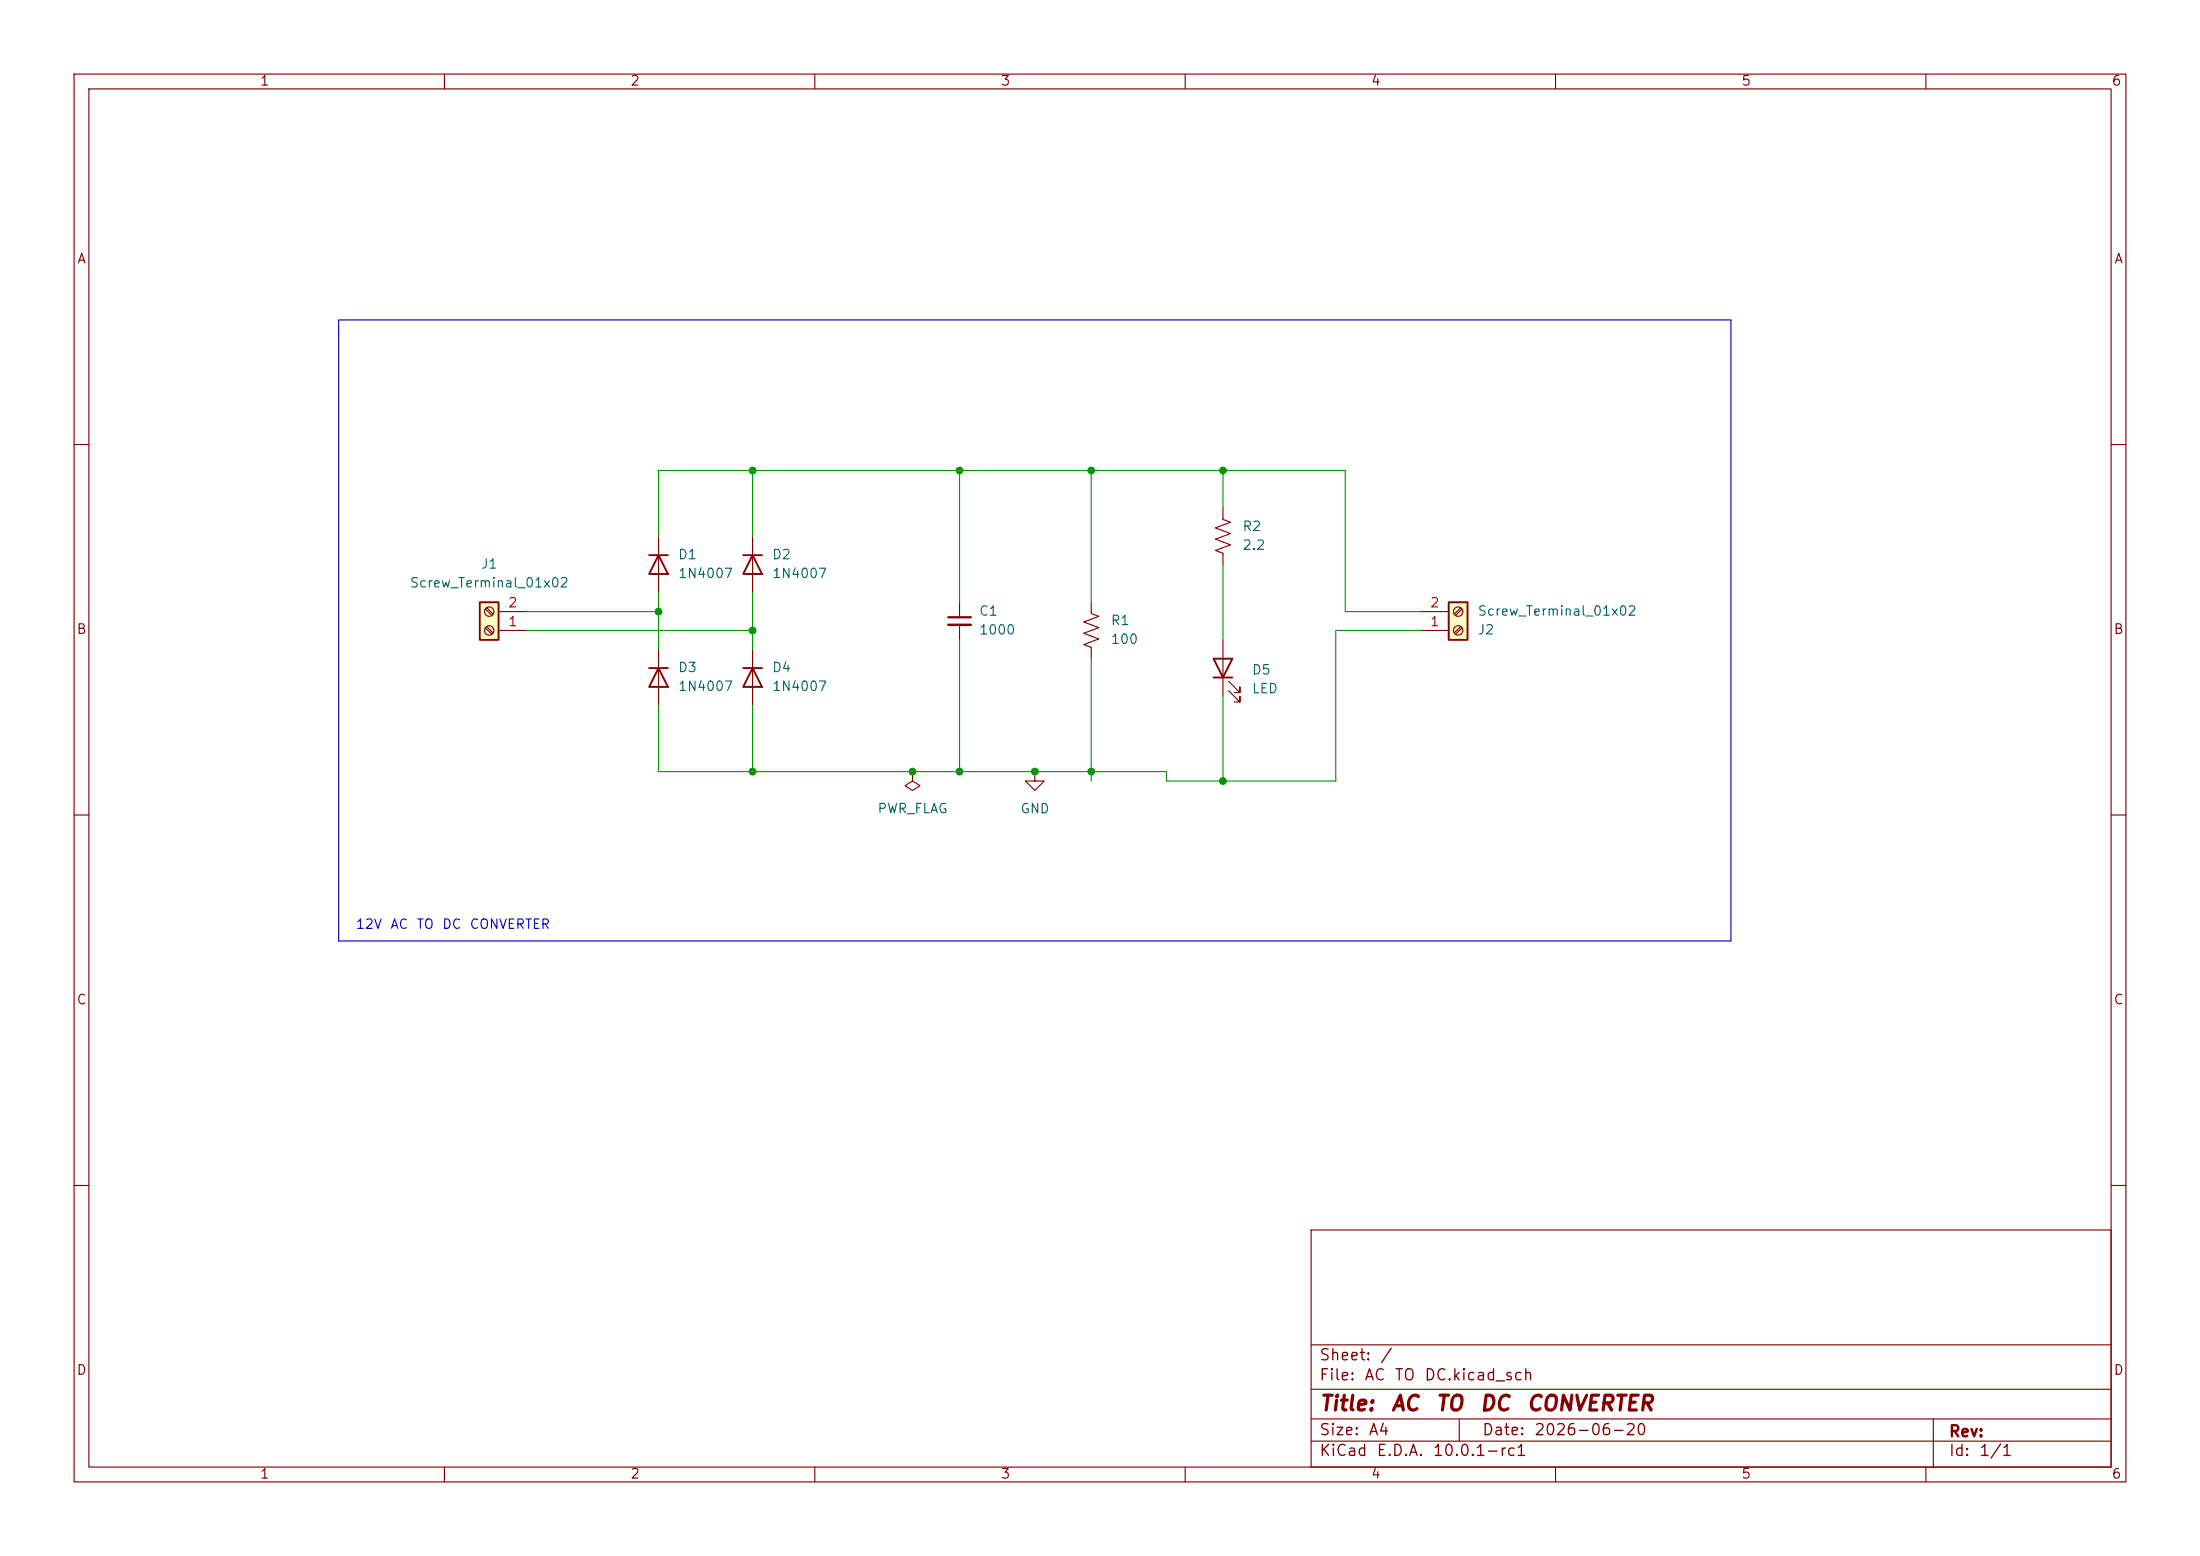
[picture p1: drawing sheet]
(kicad_sch
 (version 20260306)
 (generator "eeschema")
 (generator_version "10.0")
 (paper "A4")
 (title_block
  (title "AC TO DC CONVERTER ")
  (date "2026-06-20"))
 (lib_symbols
  (symbol "Connector:Screw_Terminal_01x02"
   (pin_names
    (offset 1.016) (hide yes)) (exclude_from_sim no) (in_bom yes) (on_board yes)
   (in_pos_files yes)
   (duplicate_pin_numbers_are_jumpers no)
   (property "Reference" "J" (at 0 2.54 0) (show_name no) (do_not_autoplace no) (effects (font (size 1.27 1.27))))
   (property "Value" "Screw_Terminal_01x02" (at 0 -5.08 0) (show_name no) (do_not_autoplace no) (effects (font (size 1.27 1.27))))
   (property "Footprint" "" (at 0 0 0) (show_name no) (do_not_autoplace no) (hide yes) (effects (font (size 1.27 1.27))))
   (property "Datasheet" "" (at 0 0 0) (show_name no) (do_not_autoplace no) (hide yes) (effects (font (size 1.27 1.27))))
   (property "Description" "Generic screw terminal, single row, 01x02, script generated (kicad-library-utils/schlib/autogen/connector/)" (at 0 0 0) (show_name no) (do_not_autoplace no) (hide yes) (effects (font (size 1.27 1.27))))
   (symbol "Screw_Terminal_01x02_1_1"
    (rectangle (start -1.27 1.27) (end 1.27 -3.81) (stroke (width 0.254) (type default)) (fill (type background)))
    (polyline (pts (xy -0.5334 0.3302) (xy 0.3302 -0.508)) (stroke (width 0.1524) (type default)) (fill (type none)))
    (polyline (pts (xy -0.5334 -2.2098) (xy 0.3302 -3.048)) (stroke (width 0.1524) (type default)) (fill (type none)))
    (polyline (pts (xy -0.3556 0.508) (xy 0.508 -0.3302)) (stroke (width 0.1524) (type default)) (fill (type none)))
    (polyline (pts (xy -0.3556 -2.032) (xy 0.508 -2.8702)) (stroke (width 0.1524) (type default)) (fill (type none)))
    (circle (center 0 0) (radius 0.635) (stroke (width 0.1524) (type default)) (fill (type none)))
    (circle (center 0 -2.54) (radius 0.635) (stroke (width 0.1524) (type default)) (fill (type none)))
    (pin passive line (at -5.08 0 0) (length 3.81) (name "Pin_1" (effects (font (size 1.27 1.27)))) (number "1" (effects (font (size 1.27 1.27)))))
    (pin passive line (at -5.08 -2.54 0) (length 3.81) (name "Pin_2" (effects (font (size 1.27 1.27)))) (number "2" (effects (font (size 1.27 1.27))))))
   (embedded_fonts no))
  (symbol "Device:C_Small"
   (pin_numbers (hide yes))
   (pin_names
    (offset 0.254) (hide yes)) (exclude_from_sim no) (in_bom yes) (on_board yes)
   (in_pos_files yes)
   (duplicate_pin_numbers_are_jumpers no)
   (property "Reference" "C" (at 0.254 1.778 0) (show_name no) (do_not_autoplace no) (effects (font (size 1.27 1.27)) (justify left)))
   (property "Value" "C_Small" (at 0.254 -2.032 0) (show_name no) (do_not_autoplace no) (effects (font (size 1.27 1.27)) (justify left)))
   (property "Footprint" "" (at 0 0 0) (show_name no) (do_not_autoplace no) (hide yes) (effects (font (size 1.27 1.27))))
   (property "Datasheet" "" (at 0 0 0) (show_name no) (do_not_autoplace no) (hide yes) (effects (font (size 1.27 1.27))))
   (property "Description" "Unpolarized capacitor, small symbol" (at 0 0 0) (show_name no) (do_not_autoplace no) (hide yes) (effects (font (size 1.27 1.27))))
   (symbol "C_Small_0_1"
    (polyline (pts (xy -1.524 0.508) (xy 1.524 0.508)) (stroke (width 0.3048) (type default)) (fill (type none)))
    (polyline (pts (xy -1.524 -0.508) (xy 1.524 -0.508)) (stroke (width 0.3302) (type default)) (fill (type none))))
   (symbol "C_Small_1_1"
    (pin passive line (at 0 2.54 270) (length 2.032) (name "" (effects (font (size 1.27 1.27)))) (number "1" (effects (font (size 1.27 1.27)))))
    (pin passive line (at 0 -2.54 90) (length 2.032) (name "" (effects (font (size 1.27 1.27)))) (number "2" (effects (font (size 1.27 1.27))))))
   (embedded_fonts no))
  (symbol "Device:LED"
   (pin_numbers (hide yes))
   (pin_names
    (offset 1.016) (hide yes)) (exclude_from_sim no) (in_bom yes) (on_board yes)
   (in_pos_files yes)
   (duplicate_pin_numbers_are_jumpers no)
   (property "Reference" "D" (at 0 2.54 0) (show_name no) (do_not_autoplace no) (effects (font (size 1.27 1.27))))
   (property "Value" "LED" (at 0 -2.54 0) (show_name no) (do_not_autoplace no) (effects (font (size 1.27 1.27))))
   (property "Footprint" "" (at 0 0 0) (show_name no) (do_not_autoplace no) (hide yes) (effects (font (size 1.27 1.27))))
   (property "Datasheet" "" (at 0 0 0) (show_name no) (do_not_autoplace no) (hide yes) (effects (font (size 1.27 1.27))))
   (property "Description" "Light emitting diode" (at 0 0 0) (show_name no) (do_not_autoplace no) (hide yes) (effects (font (size 1.27 1.27))))
   (property "Sim.Pins" "1=K 2=A" (at 0 0 0) (show_name no) (do_not_autoplace no) (hide yes) (effects (font (size 1.27 1.27))))
   (symbol "LED_0_1"
    (polyline (pts (xy -3.048 -0.762) (xy -4.572 -2.286) (xy -3.81 -2.286) (xy -4.572 -2.286) (xy -4.572 -1.524)) (stroke (width 0) (type default)) (fill (type none)))
    (polyline (pts (xy -1.778 -0.762) (xy -3.302 -2.286) (xy -2.54 -2.286) (xy -3.302 -2.286) (xy -3.302 -1.524)) (stroke (width 0) (type default)) (fill (type none)))
    (polyline (pts (xy -1.27 0) (xy 1.27 0)) (stroke (width 0) (type default)) (fill (type none)))
    (polyline (pts (xy -1.27 -1.27) (xy -1.27 1.27)) (stroke (width 0.254) (type default)) (fill (type none)))
    (polyline (pts (xy 1.27 -1.27) (xy 1.27 1.27) (xy -1.27 0) (xy 1.27 -1.27)) (stroke (width 0.254) (type default)) (fill (type none))))
   (symbol "LED_1_1"
    (pin passive line (at -3.81 0 0) (length 2.54) (name "K" (effects (font (size 1.27 1.27)))) (number "1" (effects (font (size 1.27 1.27)))))
    (pin passive line (at 3.81 0 180) (length 2.54) (name "A" (effects (font (size 1.27 1.27)))) (number "2" (effects (font (size 1.27 1.27))))))
   (embedded_fonts no))
  (symbol "Device:R_US"
   (pin_numbers (hide yes))
   (pin_names
    (offset 0)) (exclude_from_sim no) (in_bom yes) (on_board yes)
   (in_pos_files yes)
   (duplicate_pin_numbers_are_jumpers no)
   (property "Reference" "R" (at 2.54 0 90) (show_name no) (do_not_autoplace no) (effects (font (size 1.27 1.27))))
   (property "Value" "R_US" (at -2.54 0 90) (show_name no) (do_not_autoplace no) (effects (font (size 1.27 1.27))))
   (property "Footprint" "" (at 1.016 -0.254 90) (show_name no) (do_not_autoplace no) (hide yes) (effects (font (size 1.27 1.27))))
   (property "Datasheet" "" (at 0 0 0) (show_name no) (do_not_autoplace no) (hide yes) (effects (font (size 1.27 1.27))))
   (property "Description" "Resistor, US symbol" (at 0 0 0) (show_name no) (do_not_autoplace no) (hide yes) (effects (font (size 1.27 1.27))))
   (symbol "R_US_0_1"
    (polyline (pts (xy 0 2.286) (xy 0 2.54)) (stroke (width 0) (type default)) (fill (type none)))
    (polyline (pts (xy 0 2.286) (xy 1.016 1.905) (xy 0 1.524) (xy -1.016 1.143) (xy 0 0.762)) (stroke (width 0) (type default)) (fill (type none)))
    (polyline (pts (xy 0 0.762) (xy 1.016 0.381) (xy 0 0) (xy -1.016 -0.381) (xy 0 -0.762)) (stroke (width 0) (type default)) (fill (type none)))
    (polyline (pts (xy 0 -0.762) (xy 1.016 -1.143) (xy 0 -1.524) (xy -1.016 -1.905) (xy 0 -2.286)) (stroke (width 0) (type default)) (fill (type none)))
    (polyline (pts (xy 0 -2.286) (xy 0 -2.54)) (stroke (width 0) (type default)) (fill (type none))))
   (symbol "R_US_1_1"
    (pin passive line (at 0 3.81 270) (length 1.27) (name "" (effects (font (size 1.27 1.27)))) (number "1" (effects (font (size 1.27 1.27)))))
    (pin passive line (at 0 -3.81 90) (length 1.27) (name "" (effects (font (size 1.27 1.27)))) (number "2" (effects (font (size 1.27 1.27))))))
   (embedded_fonts no))
  (symbol "Diode:1N4007"
   (pin_numbers (hide yes))
   (pin_names (hide yes)) (exclude_from_sim no) (in_bom yes) (on_board yes)
   (in_pos_files yes)
   (duplicate_pin_numbers_are_jumpers no)
   (property "Reference" "D" (at 0 2.54 0) (show_name no) (do_not_autoplace no) (effects (font (size 1.27 1.27))))
   (property "Value" "1N4007" (at 0 -2.54 0) (show_name no) (do_not_autoplace no) (effects (font (size 1.27 1.27))))
   (property "Footprint" "Diode_THT:D_DO-41_SOD81_P10.16mm_Horizontal" (at 0 -4.445 0) (show_name no) (do_not_autoplace no) (hide yes) (effects (font (size 1.27 1.27))))
   (property "Datasheet" "http://www.vishay.com/docs/88503/1n4001.pdf" (at 0 0 0) (show_name no) (do_not_autoplace no) (hide yes) (effects (font (size 1.27 1.27))))
   (property "Description" "1000V 1A General Purpose Rectifier Diode, DO-41" (at 0 0 0) (show_name no) (do_not_autoplace no) (hide yes) (effects (font (size 1.27 1.27))))
   (property "Sim.Device" "D" (at 0 0 0) (show_name no) (do_not_autoplace no) (hide yes) (effects (font (size 1.27 1.27))))
   (property "Sim.Pins" "1=K 2=A" (at 0 0 0) (show_name no) (do_not_autoplace no) (hide yes) (effects (font (size 1.27 1.27))))
   (symbol "1N4007_0_1"
    (polyline (pts (xy -1.27 1.27) (xy -1.27 -1.27)) (stroke (width 0.254) (type default)) (fill (type none)))
    (polyline (pts (xy 1.27 1.27) (xy 1.27 -1.27) (xy -1.27 0) (xy 1.27 1.27)) (stroke (width 0.254) (type default)) (fill (type none)))
    (polyline (pts (xy 1.27 0) (xy -1.27 0)) (stroke (width 0) (type default)) (fill (type none))))
   (symbol "1N4007_1_1"
    (pin passive line (at -3.81 0 0) (length 2.54) (name "K" (effects (font (size 1.27 1.27)))) (number "1" (effects (font (size 1.27 1.27)))))
    (pin passive line (at 3.81 0 180) (length 2.54) (name "A" (effects (font (size 1.27 1.27)))) (number "2" (effects (font (size 1.27 1.27))))))
   (embedded_fonts no))
  (symbol "power:GND"
   (power global)
   (pin_numbers (hide yes))
   (pin_names
    (offset 0) (hide yes)) (exclude_from_sim no) (in_bom yes) (on_board yes)
   (in_pos_files yes)
   (duplicate_pin_numbers_are_jumpers no)
   (property "Reference" "#PWR" (at 0 -6.35 0) (show_name no) (do_not_autoplace no) (hide yes) (effects (font (size 1.27 1.27))))
   (property "Value" "GND" (at 0 -3.81 0) (show_name no) (do_not_autoplace no) (effects (font (size 1.27 1.27))))
   (property "Footprint" "" (at 0 0 0) (show_name no) (do_not_autoplace no) (hide yes) (effects (font (size 1.27 1.27))))
   (property "Datasheet" "" (at 0 0 0) (show_name no) (do_not_autoplace no) (hide yes) (effects (font (size 1.27 1.27))))
   (property "Description" "Power symbol creates a global label with name \"GND\" , ground" (at 0 0 0) (show_name no) (do_not_autoplace no) (hide yes) (effects (font (size 1.27 1.27))))
   (symbol "GND_0_1"
    (polyline (pts (xy 0 0) (xy 0 -1.27) (xy 1.27 -1.27) (xy 0 -2.54) (xy -1.27 -1.27) (xy 0 -1.27)) (stroke (width 0) (type default)) (fill (type none))))
   (symbol "GND_1_1"
    (pin power_in line (at 0 0 270) (length 0) (name "" (effects (font (size 1.27 1.27)))) (number "1" (effects (font (size 1.27 1.27))))))
   (embedded_fonts no))
  (symbol "power:PWR_FLAG"
   (power global)
   (pin_numbers (hide yes))
   (pin_names
    (offset 0) (hide yes)) (exclude_from_sim no) (in_bom yes) (on_board yes)
   (in_pos_files yes)
   (duplicate_pin_numbers_are_jumpers no)
   (property "Reference" "#FLG" (at 0 1.905 0) (show_name no) (do_not_autoplace no) (hide yes) (effects (font (size 1.27 1.27))))
   (property "Value" "PWR_FLAG" (at 0 3.81 0) (show_name no) (do_not_autoplace no) (effects (font (size 1.27 1.27))))
   (property "Footprint" "" (at 0 0 0) (show_name no) (do_not_autoplace no) (hide yes) (effects (font (size 1.27 1.27))))
   (property "Datasheet" "" (at 0 0 0) (show_name no) (do_not_autoplace no) (hide yes) (effects (font (size 1.27 1.27))))
   (property "Description" "Special symbol for telling ERC where power comes from" (at 0 0 0) (show_name no) (do_not_autoplace no) (hide yes) (effects (font (size 1.27 1.27))))
   (symbol "PWR_FLAG_0_0"
    (pin power_out line (at 0 0 90) (length 0) (name "" (effects (font (size 1.27 1.27)))) (number "1" (effects (font (size 1.27 1.27))))))
   (symbol "PWR_FLAG_0_1"
    (polyline (pts (xy 0 0) (xy 0 1.27) (xy -1.016 1.905) (xy 0 2.54) (xy 1.016 1.905) (xy 0 1.27)) (stroke (width 0) (type default)) (fill (type none))))
   (embedded_fonts no)))
 (junction
  (at 165.1 63.5)
  (diameter 0)
  (color 0 0 0 0))
 (junction
  (at 129.54 63.5)
  (diameter 0)
  (color 0 0 0 0))
 (junction
  (at 101.6 85.09)
  (diameter 0)
  (color 0 0 0 0))
 (junction
  (at 101.6 104.14)
  (diameter 0)
  (color 0 0 0 0))
 (junction
  (at 123.19 104.14)
  (diameter 0)
  (color 0 0 0 0))
 (junction
  (at 165.1 105.41)
  (diameter 0)
  (color 0 0 0 0))
 (junction
  (at 101.6 63.5)
  (diameter 0)
  (color 0 0 0 0))
 (junction
  (at 139.7 104.14)
  (diameter 0)
  (color 0 0 0 0))
 (junction
  (at 147.32 63.5)
  (diameter 0)
  (color 0 0 0 0))
 (junction
  (at 88.9 82.55)
  (diameter 0)
  (color 0 0 0 0))
 (junction
  (at 147.32 104.14)
  (diameter 0)
  (color 0 0 0 0))
 (junction
  (at 129.54 104.14)
  (diameter 0)
  (color 0 0 0 0))
 (polyline
  (pts (xy 45.72 43.18) (xy 45.72 44.45))
  (stroke (width 0) (type default)))
 (wire
  (pts (xy 165.1 63.5) (xy 181.61 63.5))
  (stroke (width 0) (type default)))
 (wire
  (pts (xy 101.6 85.09) (xy 101.6 87.63))
  (stroke (width 0) (type default)))
 (wire
  (pts (xy 101.6 63.5) (xy 129.54 63.5))
  (stroke (width 0) (type default)))
 (wire
  (pts (xy 180.34 105.41) (xy 180.34 85.09))
  (stroke (width 0) (type default)))
 (wire
  (pts (xy 129.54 86.36) (xy 129.54 104.14))
  (stroke (width 0) (type default)))
 (wire
  (pts (xy 71.12 85.09) (xy 101.6 85.09))
  (stroke (width 0) (type default)))
 (wire
  (pts (xy 71.12 82.55) (xy 88.9 82.55))
  (stroke (width 0) (type default)))
 (wire
  (pts (xy 157.48 104.14) (xy 157.48 105.41))
  (stroke (width 0) (type default)))
 (polyline
  (pts (xy 45.72 44.45) (xy 45.72 127))
  (stroke (width 0) (type default)))
 (polyline
  (pts (xy 233.68 127) (xy 233.68 43.18))
  (stroke (width 0) (type default)))
 (wire
  (pts (xy 181.61 63.5) (xy 181.61 82.55))
  (stroke (width 0) (type default)))
 (wire
  (pts (xy 88.9 63.5) (xy 88.9 72.39))
  (stroke (width 0) (type default)))
 (wire
  (pts (xy 88.9 95.25) (xy 88.9 104.14))
  (stroke (width 0) (type default)))
 (polyline
  (pts (xy 233.68 43.18) (xy 45.72 43.18))
  (stroke (width 0) (type default)))
 (wire
  (pts (xy 129.54 63.5) (xy 129.54 81.28))
  (stroke (width 0) (type default)))
 (wire
  (pts (xy 88.9 104.14) (xy 101.6 104.14))
  (stroke (width 0) (type default)))
 (wire
  (pts (xy 147.32 88.9) (xy 147.32 104.14))
  (stroke (width 0) (type default)))
 (wire
  (pts (xy 123.19 104.14) (xy 129.54 104.14))
  (stroke (width 0) (type default)))
 (wire
  (pts (xy 101.6 95.25) (xy 101.6 104.14))
  (stroke (width 0) (type default)))
 (wire
  (pts (xy 180.34 85.09) (xy 191.77 85.09))
  (stroke (width 0) (type default)))
 (wire
  (pts (xy 165.1 93.98) (xy 165.1 105.41))
  (stroke (width 0) (type default)))
 (wire
  (pts (xy 165.1 63.5) (xy 165.1 68.58))
  (stroke (width 0) (type default)))
 (wire
  (pts (xy 165.1 105.41) (xy 180.34 105.41))
  (stroke (width 0) (type default)))
 (wire
  (pts (xy 147.32 104.14) (xy 157.48 104.14))
  (stroke (width 0) (type default)))
 (wire
  (pts (xy 88.9 63.5) (xy 101.6 63.5))
  (stroke (width 0) (type default)))
 (polyline
  (pts (xy 45.72 127) (xy 233.68 127))
  (stroke (width 0) (type default)))
 (wire
  (pts (xy 165.1 76.2) (xy 165.1 86.36))
  (stroke (width 0) (type default)))
 (wire
  (pts (xy 129.54 63.5) (xy 147.32 63.5))
  (stroke (width 0) (type default)))
 (wire
  (pts (xy 147.32 104.14) (xy 147.32 105.41))
  (stroke (width 0) (type default)))
 (wire
  (pts (xy 101.6 104.14) (xy 123.19 104.14))
  (stroke (width 0) (type default)))
 (wire
  (pts (xy 157.48 105.41) (xy 165.1 105.41))
  (stroke (width 0) (type default)))
 (wire
  (pts (xy 129.54 104.14) (xy 139.7 104.14))
  (stroke (width 0) (type default)))
 (wire
  (pts (xy 181.61 82.55) (xy 191.77 82.55))
  (stroke (width 0) (type default)))
 (wire
  (pts (xy 147.32 63.5) (xy 165.1 63.5))
  (stroke (width 0) (type default)))
 (wire
  (pts (xy 101.6 80.01) (xy 101.6 85.09))
  (stroke (width 0) (type default)))
 (wire
  (pts (xy 147.32 63.5) (xy 147.32 81.28))
  (stroke (width 0) (type default)))
 (wire
  (pts (xy 88.9 80.01) (xy 88.9 82.55))
  (stroke (width 0) (type default)))
 (wire
  (pts (xy 101.6 63.5) (xy 101.6 72.39))
  (stroke (width 0) (type default)))
 (wire
  (pts (xy 88.9 82.55) (xy 88.9 87.63))
  (stroke (width 0) (type default)))
 (wire
  (pts (xy 139.7 104.14) (xy 147.32 104.14))
  (stroke (width 0) (type default)))
 (image
  (at -177.8 99.06)
  (data))
 (label "AC TO DC CONVERTER"
  (at 46.99 125.73 0)
  (effects (font (size 1.27 1.27)) (justify left bottom)))
 (symbol
  (lib_id "Connector:Screw_Terminal_01x02")
  (at 196.85 85.09 0)
  (mirror x)
  (unit 1)
  (body_style 1)
  (exclude_from_sim no)
  (in_bom yes)
  (on_board yes)
  (in_pos_files yes)
  (dnp no)
  (property "Reference" "J2" (at 199.39 85.0901 0) (show_name no) (do_not_autoplace no) (effects (font (size 1.27 1.27)) (justify left)))
  (property "Value" "Screw_Terminal_01x02" (at 199.39 82.5501 0) (show_name no) (do_not_autoplace no) (effects (font (size 1.27 1.27)) (justify left)))
  (property "Footprint" "TerminalBlock_Philmore:TerminalBlock_Philmore_TB133_1x03_P5.00mm_Horizontal" (at 196.85 85.09 0) (hide yes) (show_name no) (do_not_autoplace no) (effects (font (size 1.27 1.27))))
  (property "Datasheet" "" (at 196.85 85.09 0) (hide yes) (show_name no) (do_not_autoplace no) (effects (font (size 1.27 1.27))))
  (property "Description" "Generic screw terminal, single row, 01x02, script generated (kicad-library-utils/schlib/autogen/connector/)" (at 196.85 85.09 0) (hide yes) (show_name no) (do_not_autoplace no) (effects (font (size 1.27 1.27))))
  (pin "2")
  (pin "1"))
 (symbol
  (lib_id "power:GND")
  (at 139.7 104.14 0)
  (unit 1)
  (body_style 1)
  (exclude_from_sim no)
  (in_bom yes)
  (on_board yes)
  (in_pos_files yes)
  (dnp no)
  (fields_autoplaced yes)
  (property "Reference" "#PWR01" (at 139.7 110.49 0) (hide yes) (show_name no) (do_not_autoplace no) (effects (font (size 1.27 1.27))))
  (property "Value" "GND" (at 139.7 109.22 0) (show_name no) (do_not_autoplace no) (effects (font (size 1.27 1.27))))
  (property "Footprint" "" (at 139.7 104.14 0) (hide yes) (show_name no) (do_not_autoplace no) (effects (font (size 1.27 1.27))))
  (property "Datasheet" "" (at 139.7 104.14 0) (hide yes) (show_name no) (do_not_autoplace no) (effects (font (size 1.27 1.27))))
  (property "Description" "Power symbol creates a global label with name \"GND\" , ground" (at 139.7 104.14 0) (hide yes) (show_name no) (do_not_autoplace no) (effects (font (size 1.27 1.27))))
  (pin "1"))
 (symbol
  (lib_id "Diode:1N4007")
  (at 88.9 76.2 270)
  (unit 1)
  (body_style 1)
  (exclude_from_sim no)
  (in_bom yes)
  (on_board yes)
  (in_pos_files yes)
  (dnp no)
  (fields_autoplaced yes)
  (property "Reference" "D1" (at 91.44 74.9299 90) (show_name no) (do_not_autoplace no) (effects (font (size 1.27 1.27)) (justify left)))
  (property "Value" "1N4007" (at 91.44 77.4699 90) (show_name no) (do_not_autoplace no) (effects (font (size 1.27 1.27)) (justify left)))
  (property "Footprint" "Diode_THT:D_DO-41_SOD81_P10.16mm_Horizontal" (at 84.455 76.2 0) (hide yes) (show_name no) (do_not_autoplace no) (effects (font (size 1.27 1.27))))
  (property "Datasheet" "http://www.vishay.com/docs/88503/1n4001.pdf" (at 88.9 76.2 0) (hide yes) (show_name no) (do_not_autoplace no) (effects (font (size 1.27 1.27))))
  (property "Description" "1000V 1A General Purpose Rectifier Diode, DO-41" (at 88.9 76.2 0) (hide yes) (show_name no) (do_not_autoplace no) (effects (font (size 1.27 1.27))))
  (property "Sim.Device" "D" (at 88.9 76.2 0) (hide yes) (show_name no) (do_not_autoplace no) (effects (font (size 1.27 1.27))))
  (property "Sim.Pins" "1=K 2=A" (at 88.9 76.2 0) (hide yes) (show_name no) (do_not_autoplace no) (effects (font (size 1.27 1.27))))
  (pin "2")
  (pin "1"))
 (symbol
  (lib_id "Diode:1N4007")
  (at 88.9 91.44 270)
  (unit 1)
  (body_style 1)
  (exclude_from_sim no)
  (in_bom yes)
  (on_board yes)
  (in_pos_files yes)
  (dnp no)
  (fields_autoplaced yes)
  (property "Reference" "D3" (at 91.44 90.1699 90) (show_name no) (do_not_autoplace no) (effects (font (size 1.27 1.27)) (justify left)))
  (property "Value" "1N4007" (at 91.44 92.7099 90) (show_name no) (do_not_autoplace no) (effects (font (size 1.27 1.27)) (justify left)))
  (property "Footprint" "Diode_THT:D_DO-41_SOD81_P10.16mm_Horizontal" (at 84.455 91.44 0) (hide yes) (show_name no) (do_not_autoplace no) (effects (font (size 1.27 1.27))))
  (property "Datasheet" "http://www.vishay.com/docs/88503/1n4001.pdf" (at 88.9 91.44 0) (hide yes) (show_name no) (do_not_autoplace no) (effects (font (size 1.27 1.27))))
  (property "Description" "1000V 1A General Purpose Rectifier Diode, DO-41" (at 88.9 91.44 0) (hide yes) (show_name no) (do_not_autoplace no) (effects (font (size 1.27 1.27))))
  (property "Sim.Device" "D" (at 88.9 91.44 0) (hide yes) (show_name no) (do_not_autoplace no) (effects (font (size 1.27 1.27))))
  (property "Sim.Pins" "1=K 2=A" (at 88.9 91.44 0) (hide yes) (show_name no) (do_not_autoplace no) (effects (font (size 1.27 1.27))))
  (pin "2")
  (pin "1"))
 (symbol
  (lib_id "Device:LED")
  (at 165.1 90.17 90)
  (unit 1)
  (body_style 1)
  (exclude_from_sim no)
  (in_bom yes)
  (on_board yes)
  (in_pos_files yes)
  (dnp no)
  (fields_autoplaced yes)
  (property "Reference" "D5" (at 168.91 90.4874 90) (show_name no) (do_not_autoplace no) (effects (font (size 1.27 1.27)) (justify right)))
  (property "Value" "LED" (at 168.91 93.0274 90) (show_name no) (do_not_autoplace no) (effects (font (size 1.27 1.27)) (justify right)))
  (property "Footprint" "LED_THT:LED_D3.0mm" (at 165.1 90.17 0) (hide yes) (show_name no) (do_not_autoplace no) (effects (font (size 1.27 1.27))))
  (property "Datasheet" "" (at 165.1 90.17 0) (hide yes) (show_name no) (do_not_autoplace no) (effects (font (size 1.27 1.27))))
  (property "Description" "Light emitting diode" (at 165.1 90.17 0) (hide yes) (show_name no) (do_not_autoplace no) (effects (font (size 1.27 1.27))))
  (property "Sim.Pins" "1=K 2=A" (at 165.1 90.17 0) (hide yes) (show_name no) (do_not_autoplace no) (effects (font (size 1.27 1.27))))
  (pin "1")
  (pin "2"))
 (symbol
  (lib_id "power:PWR_FLAG")
  (at 123.19 104.14 180)
  (unit 1)
  (body_style 1)
  (exclude_from_sim no)
  (in_bom yes)
  (on_board yes)
  (in_pos_files yes)
  (dnp no)
  (fields_autoplaced yes)
  (property "Reference" "#FLG01" (at 123.19 106.045 0) (hide yes) (show_name no) (do_not_autoplace no) (effects (font (size 1.27 1.27))))
  (property "Value" "PWR_FLAG" (at 123.19 109.22 0) (show_name no) (do_not_autoplace no) (effects (font (size 1.27 1.27))))
  (property "Footprint" "" (at 123.19 104.14 0) (hide yes) (show_name no) (do_not_autoplace no) (effects (font (size 1.27 1.27))))
  (property "Datasheet" "" (at 123.19 104.14 0) (hide yes) (show_name no) (do_not_autoplace no) (effects (font (size 1.27 1.27))))
  (property "Description" "Special symbol for telling ERC where power comes from" (at 123.19 104.14 0) (hide yes) (show_name no) (do_not_autoplace no) (effects (font (size 1.27 1.27))))
  (pin "1"))
 (symbol
  (lib_id "Device:R_US")
  (at 147.32 85.09 0)
  (unit 1)
  (body_style 1)
  (exclude_from_sim no)
  (in_bom yes)
  (on_board yes)
  (in_pos_files yes)
  (dnp no)
  (fields_autoplaced yes)
  (property "Reference" "R1" (at 149.86 83.8199 0) (show_name no) (do_not_autoplace no) (effects (font (size 1.27 1.27)) (justify left)))
  (property "Value" "100" (at 149.86 86.3599 0) (show_name no) (do_not_autoplace no) (effects (font (size 1.27 1.27)) (justify left)))
  (property "Footprint" "Resistor_THT:R_Axial_DIN0516_L15.5mm_D5.0mm_P20.32mm_Horizontal" (at 148.336 85.344 90) (hide yes) (show_name no) (do_not_autoplace no) (effects (font (size 1.27 1.27))))
  (property "Datasheet" "" (at 147.32 85.09 0) (hide yes) (show_name no) (do_not_autoplace no) (effects (font (size 1.27 1.27))))
  (property "Description" "Resistor, US symbol" (at 147.32 85.09 0) (hide yes) (show_name no) (do_not_autoplace no) (effects (font (size 1.27 1.27))))
  (pin "2")
  (pin "1"))
 (symbol
  (lib_id "Device:R_US")
  (at 165.1 72.39 0)
  (unit 1)
  (body_style 1)
  (exclude_from_sim no)
  (in_bom yes)
  (on_board yes)
  (in_pos_files yes)
  (dnp no)
  (fields_autoplaced yes)
  (property "Reference" "R2" (at 167.64 71.1199 0) (show_name no) (do_not_autoplace no) (effects (font (size 1.27 1.27)) (justify left)))
  (property "Value" "2.2" (at 167.64 73.6599 0) (show_name no) (do_not_autoplace no) (effects (font (size 1.27 1.27)) (justify left)))
  (property "Footprint" "Resistor_THT:R_Axial_DIN0516_L15.5mm_D5.0mm_P20.32mm_Horizontal" (at 166.116 72.644 90) (hide yes) (show_name no) (do_not_autoplace no) (effects (font (size 1.27 1.27))))
  (property "Datasheet" "" (at 165.1 72.39 0) (hide yes) (show_name no) (do_not_autoplace no) (effects (font (size 1.27 1.27))))
  (property "Description" "Resistor, US symbol" (at 165.1 72.39 0) (hide yes) (show_name no) (do_not_autoplace no) (effects (font (size 1.27 1.27))))
  (pin "2")
  (pin "1"))
 (symbol
  (lib_id "Device:C_Small")
  (at 129.54 83.82 0)
  (unit 1)
  (body_style 1)
  (exclude_from_sim no)
  (in_bom yes)
  (on_board yes)
  (in_pos_files yes)
  (dnp no)
  (fields_autoplaced yes)
  (property "Reference" "C1" (at 132.08 82.5562 0) (show_name no) (do_not_autoplace no) (effects (font (size 1.27 1.27)) (justify left)))
  (property "Value" "1000" (at 132.08 85.0962 0) (show_name no) (do_not_autoplace no) (effects (font (size 1.27 1.27)) (justify left)))
  (property "Footprint" "Capacitor_THT:CP_Radial_D8.0mm_P3.80mm" (at 129.54 83.82 0) (hide yes) (show_name no) (do_not_autoplace no) (effects (font (size 1.27 1.27))))
  (property "Datasheet" "" (at 129.54 83.82 0) (hide yes) (show_name no) (do_not_autoplace no) (effects (font (size 1.27 1.27))))
  (property "Description" "Unpolarized capacitor, small symbol" (at 129.54 83.82 0) (hide yes) (show_name no) (do_not_autoplace no) (effects (font (size 1.27 1.27))))
  (pin "2")
  (pin "1"))
 (symbol
  (lib_id "Diode:1N4007")
  (at 101.6 76.2 270)
  (unit 1)
  (body_style 1)
  (exclude_from_sim no)
  (in_bom yes)
  (on_board yes)
  (in_pos_files yes)
  (dnp no)
  (fields_autoplaced yes)
  (property "Reference" "D2" (at 104.14 74.9299 90) (show_name no) (do_not_autoplace no) (effects (font (size 1.27 1.27)) (justify left)))
  (property "Value" "1N4007" (at 104.14 77.4699 90) (show_name no) (do_not_autoplace no) (effects (font (size 1.27 1.27)) (justify left)))
  (property "Footprint" "Diode_THT:D_DO-41_SOD81_P10.16mm_Horizontal" (at 97.155 76.2 0) (hide yes) (show_name no) (do_not_autoplace no) (effects (font (size 1.27 1.27))))
  (property "Datasheet" "http://www.vishay.com/docs/88503/1n4001.pdf" (at 101.6 76.2 0) (hide yes) (show_name no) (do_not_autoplace no) (effects (font (size 1.27 1.27))))
  (property "Description" "1000V 1A General Purpose Rectifier Diode, DO-41" (at 101.6 76.2 0) (hide yes) (show_name no) (do_not_autoplace no) (effects (font (size 1.27 1.27))))
  (property "Sim.Device" "D" (at 101.6 76.2 0) (hide yes) (show_name no) (do_not_autoplace no) (effects (font (size 1.27 1.27))))
  (property "Sim.Pins" "1=K 2=A" (at 101.6 76.2 0) (hide yes) (show_name no) (do_not_autoplace no) (effects (font (size 1.27 1.27))))
  (pin "2")
  (pin "1"))
 (symbol
  (lib_id "Diode:1N4007")
  (at 101.6 91.44 270)
  (unit 1)
  (body_style 1)
  (exclude_from_sim no)
  (in_bom yes)
  (on_board yes)
  (in_pos_files yes)
  (dnp no)
  (fields_autoplaced yes)
  (property "Reference" "D4" (at 104.14 90.1699 90) (show_name no) (do_not_autoplace no) (effects (font (size 1.27 1.27)) (justify left)))
  (property "Value" "1N4007" (at 104.14 92.7099 90) (show_name no) (do_not_autoplace no) (effects (font (size 1.27 1.27)) (justify left)))
  (property "Footprint" "Diode_THT:D_DO-41_SOD81_P10.16mm_Horizontal" (at 97.155 91.44 0) (hide yes) (show_name no) (do_not_autoplace no) (effects (font (size 1.27 1.27))))
  (property "Datasheet" "http://www.vishay.com/docs/88503/1n4001.pdf" (at 101.6 91.44 0) (hide yes) (show_name no) (do_not_autoplace no) (effects (font (size 1.27 1.27))))
  (property "Description" "1000V 1A General Purpose Rectifier Diode, DO-41" (at 101.6 91.44 0) (hide yes) (show_name no) (do_not_autoplace no) (effects (font (size 1.27 1.27))))
  (property "Sim.Device" "D" (at 101.6 91.44 0) (hide yes) (show_name no) (do_not_autoplace no) (effects (font (size 1.27 1.27))))
  (property "Sim.Pins" "1=K 2=A" (at 101.6 91.44 0) (hide yes) (show_name no) (do_not_autoplace no) (effects (font (size 1.27 1.27))))
  (pin "2")
  (pin "1"))
 (symbol
  (lib_id "Connector:Screw_Terminal_01x02")
  (at 66.04 85.09 180)
  (unit 1)
  (body_style 1)
  (exclude_from_sim no)
  (in_bom yes)
  (on_board yes)
  (in_pos_files yes)
  (dnp no)
  (fields_autoplaced yes)
  (property "Reference" "J1" (at 66.04 76.2 0) (show_name no) (do_not_autoplace no) (effects (font (size 1.27 1.27))))
  (property "Value" "Screw_Terminal_01x02" (at 66.04 78.74 0) (show_name no) (do_not_autoplace no) (effects (font (size 1.27 1.27))))
  (property "Footprint" "TerminalBlock_Philmore:TerminalBlock_Philmore_TB133_1x03_P5.00mm_Horizontal" (at 66.04 85.09 0) (hide yes) (show_name no) (do_not_autoplace no) (effects (font (size 1.27 1.27))))
  (property "Datasheet" "" (at 66.04 85.09 0) (hide yes) (show_name no) (do_not_autoplace no) (effects (font (size 1.27 1.27))))
  (property "Description" "Generic screw terminal, single row, 01x02, script generated (kicad-library-utils/schlib/autogen/connector/)" (at 66.04 85.09 0) (hide yes) (show_name no) (do_not_autoplace no) (effects (font (size 1.27 1.27))))
  (pin "2")
  (pin "1"))
 (sheet_instances
  (path ""
   (page "1")))
 (embedded_fonts no))
